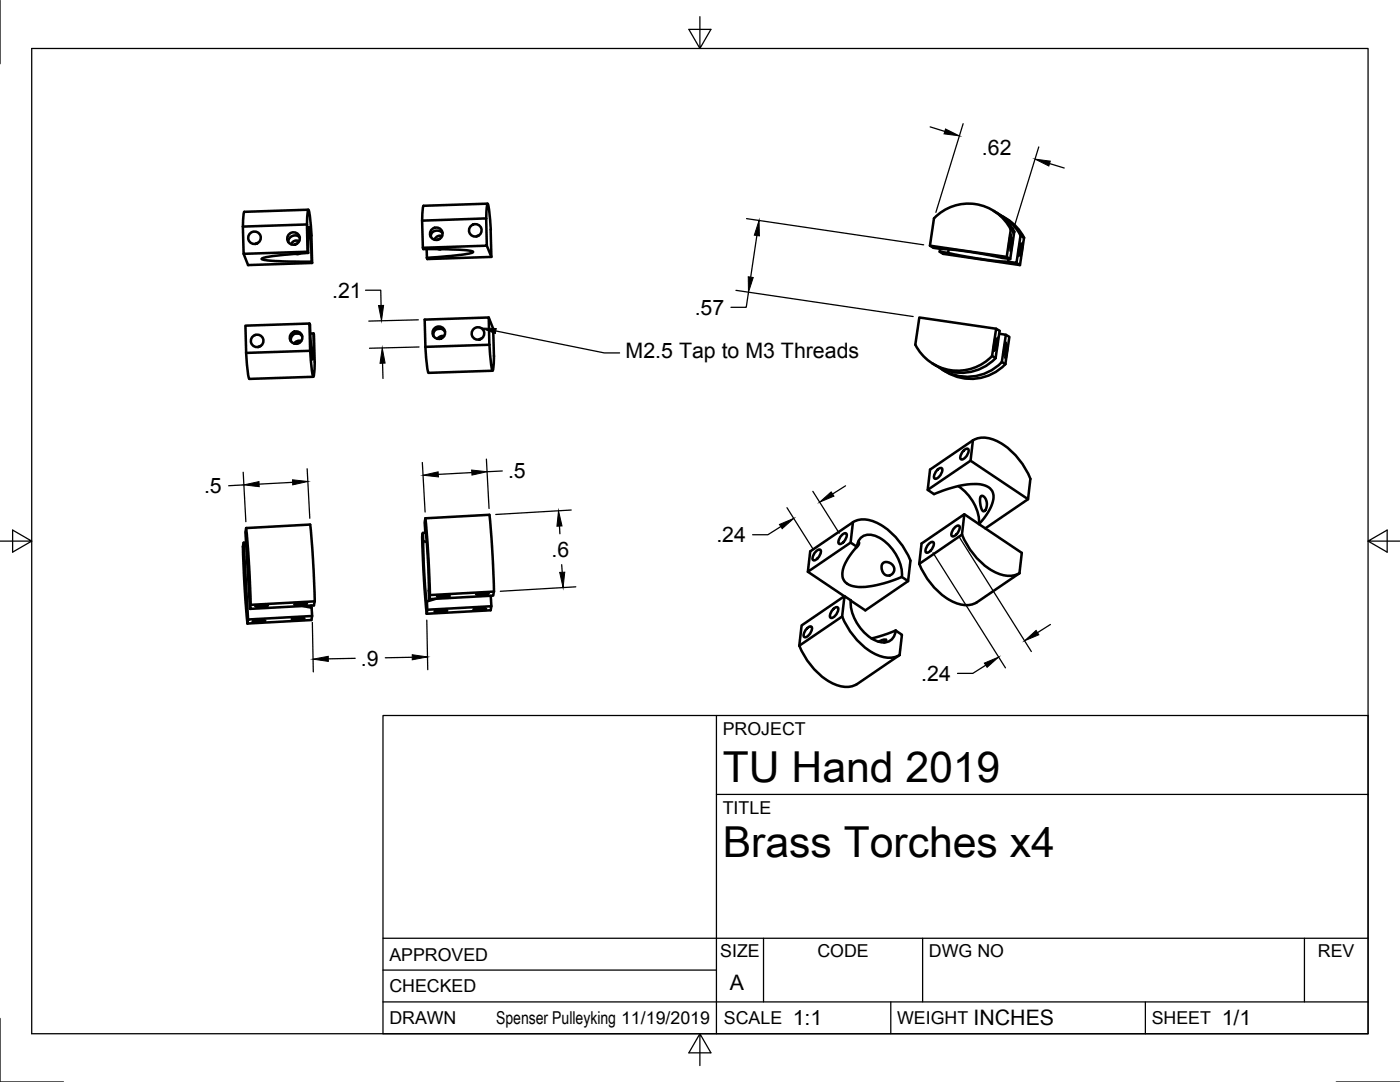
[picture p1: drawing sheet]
<svg xmlns="http://www.w3.org/2000/svg" width="279mm" height="216mm" viewBox="0 0 279 216" stroke-linecap="round" stroke-linejoin="round" font-family="sans-serif">
<!-- layer: Visible -->
<g fill="none" stroke="#000" stroke-width=".51">
<path d="M48.5 45.2l.1 5.5 12.8-.5M48.6 50.7l.9 2.2 12.8-.4M51.5 48.5l-.5 .2M59.3 48.6l-.5 .2M59.7 48.1l-.6-.1-.4 .1-.6 .6M59.8 47.4l-.7-.4-.9 .1-.5 .6-.2 .6M59.9 50.6l-.9 .1M61.3 44.8l-12.8 .4M61.5 50.5v-3.2l.1-2a26.5 26.5 0 0 1 .6 6.9M61.5 41.8l-12.7 .5-.2 .7-.1 2.2M61.5 41.9a18.2 18.2 0 0 1 .7 5.1l.1 5.5-.1-.3-7.2-.1-2.3-.2-.5-.2a7.6 7.6 0 0 1 3.7-.8l5.6-.4-.2-5.7zM85.1 49.7l.1 1.7"/>
<path d="M87.5 49.7h.5M87.8 47.6l-.5 .2M88.2 47.1l-.5-.1-.5 .2-.5 .6M88.3 46.5l-.7-.4h-.9l-.6 .4-.1 .8M95.5 47l-.5 .2M97 43.6l-12.8 .4 .3 5.7 7.2 .1 1.6 .2 1.1 .2a4 4 0 0 1-2.3 .6l-6.9 .7M97 43.6l.2 5.4-12.8 .4M97 43.6l.3-3a18.2 18.2 0 0 1 .6 5.2l.2 5.5-12.8 .4-.1-.2M97.2 49l.9 2.3M97.3 40.6l-12.8 .5-.2 .7v2.2M185.6 49l15.3 2.3M186.4 43.6l-.8 5.4a5.2 5.2 0 0 0 2.8 .7l5.9 .7 7.3 1.3 .8-5.5"/>
<path d="M186.4 43.6a9.5 9.5 0 0 1 15.3 2.2M187.5 50.2l.7 .5 15.4 2.2M187.6 49.7l-.1 .5 1.7 .3M189.2 50.5l5.6 1 4.2 .6 2.2 .1M189.4 49.8l-.2 .7M198.3 42.1l.7 .4M199 42.5l1.2 .9 1 1 1.2 1.8M199.6 42.9a9.5 9.5 0 0 1 4.1 4.1M200.2 43.3a9.6 9.6 0 0 1 4.2 4.1M201.3 51.6l-.1 .6M201.7 47l-.4 2.5zM201.7 45.8l-.8 5.5 .7 .4"/>
<path d="M201.7 45.8l.7 .4M202.1 47.6l-.4 2.5zM203.6 48.6l-.4 2.5zM204.1 48.4l-.4 2.5zM204.4 47.5l-.7-.5-.8 5.5-1.7-.3M204.4 47.5l-.8 5.4-.7-.4M49.1 70.4l.4 4.1 .3 1.1 12.7-.4M52 69l-.5 .2M59.1 66.5h.5M59.8 68.4l-.5 .2M60.1 68l-.8 .1-.6 .5M60.3 67.1l-.7-.6-.8 .1-.6 .6-.1 .9"/>
<path d="M61.8 64.6l-12.8 .4 .1 5.4 12.8-.4-.1-5.4 .1 1.4a22.9 22.9 0 0 0 .5 5.7l.2-2v-3.2M61.9 70a18.2 18.2 0 0 0 .6 5.2l.3-3M61.9 66.5h.7M62.6 66.5l.2 5.7M84.8 63.8l12.7-.4 .2 5.4-12.8 .4zM84.9 69.2l.4 4.1 .2 1.1 12.8-.4M88 65.6l-.8 .1M88.3 67.4l-.5 .2M88.6 67.1l-.8 .1-.5 .4M88.8 66.2l-.7-.6h-.9l-.6 .7-.1 .8M96.1 67.6l-.5 .2M97.5 63.4l.9 2.2 .2 5.4"/>
<path d="M97.7 68.8a18.2 18.2 0 0 0 .6 5.1l.3-2.9M186.1 72.5l.7 .5M198.6 67.5l-.3 2.5zM198.7 71.4a9.5 9.5 0 0 1-11.9 1.6M198.8 65.6l-15.3-2.2-.8 5.4a9.5 9.5 0 0 0 15.3 2.2M198.8 65.6l.7 .4-.8 5.5-.7-.5zM199.1 67.4l-.3 2.5zM199.4 66.6l1.3 .2-.8 5.4 .7 .5 .8-5.5-.7-.4M200 72.2a9.5 9.5 0 0 1-12.5 1.1M200.7 72.7a9.6 9.6 0 0 1-12.6 1M200.7 68.3l-.4 2.5zM201 69l-.3 2.5z"/>
<path d="M187.1 93.7l.3-.2 .5-.1a1.68 1.68 0 0 1-1.4 2.1 1.58 1.58 0 0 1 .6-1.8zM192.3 89.9l.4-.3h.5a1.68 1.68 0 0 1-1.4 2 1.58 1.58 0 0 1 .5-1.7zM193.7 91.9l11.5 7.7M194.2 87.9l-8.6 5.8-.5 4 1.3 .9a18.3 18.3 0 0 1 9.7-1.9 2.54 2.54 0 0 1 1.9 3.9l-1.2 2.2-1.4 1.8a9 9 0 0 0-4.2-7.6M194.2 87.9l-.5 4-8.6 5.8M194.2 87.9a5.7 5.7 0 0 1 6.1 .9 15.2 15.2 0 0 1 5.3 6.8l-.4 4-8.6 5.8M195.8 99h.3l.4 .2 .4 1v1.1l-.2 .4-.3 .3-.4-.3-.3-.8-.1-1.3zM48.6 108.3l.9 15.3M49.1 108.2l-.5 .1-.1 .8 .3 8.2 .6 7.1M49.1 105.4l.6 7 .3 8.3M49.1 105.4l-.1 .8 .9 15.3M61.9 104.7l-12.8 .7"/>
<path d="M61.9 104.7l.6 7 .3 8.3M84.2 107.1l.2-.8 .1 1.7 .7 .1M84.2 107.1l.4 8.3 .6 7M84.5 108l.2 6.9 .5 5.1M84.9 105.9l.5 5.1 .2 6.9M84.9 105.9h.1M84.9 103.4l.6 7.1 .3 8.2M84.9 103.4l-.1 .8 .1 1.7M85 106.3h-.6M85.6 117.9l.1 1.6 .1-.8 12.8-.7M86.9 119.5l-1.7 .5M87.3 119l1.1-.2 1.3 .1a4.5 4.5 0 0 1-2.5 .2z"/>
<path d="M95.1 118.5l1.1-.2 1.3 .1a4.5 4.5 0 0 1-2.5 .2zM97.7 102.7l-12.8 .7M97.7 102.7l.5 7.1 .4 8.2M97.9 118.9l.2 2.1M98.6 118l-.2 .9-12.7 .6M161.2 114.1l7.3 4.9M162.9 110l.3-.2 .5-.1a1.68 1.68 0 0 1-1.4 2.1 1.58 1.58 0 0 1 .6-1.8zM168 106.8l.4-.3 .5-.1a1.68 1.68 0 0 1-1.5 2.1 1.58 1.58 0 0 1 .6-1.7zM168.5 119l-8.5 5.8-.5 4M169.8 108.3l-8.6 5.8 .5-4.1 8.5-5.8-.4 4.1 1.2 .8a9.7 9.7 0 0 0-2.9 5.4 2.57 2.57 0 0 0 2.7 2.6 19.9 19.9 0 0 0 9.2-2M170.2 104.2a5.7 5.7 0 0 1 6.1 .9 15.2 15.2 0 0 1 5.4 6.8M171 109.1a2.45 2.45 0 0 1 3.4-2.3 8.9 8.9 0 0 1 5.6 8.3"/>
<path d="M171.3 108.1l.1 .1v.5l-.6 .6M176.1 112.5l.3-.3 .6-.1 .4 .1 .6 .4 .5 .9-.3 .9-.8 .5-.8-.3-.4-.4-.2-.7-.1-.6zM181.2 116l-8.5 5.8-2.9-2M181.7 111.9l-.5 4.1-1.2-.9M185.4 108.5l.3-.3h.5a1.68 1.68 0 0 1-1.4 2 1.58 1.58 0 0 1 .6-1.7zM190.6 105.2l.3-.2 .5-.1a1.68 1.68 0 0 1-1.4 2.1 1.58 1.58 0 0 1 .6-1.8zM192 106.7l.4-4.1-8.5 5.9-.4 4M192 106.7l-8.5 5.8M192 106.7a13.8 13.8 0 0 0 7.9 8 4.4 4.4 0 0 0 3.6-.3M192.4 102.6l11.5 7.7-.4 4.1-8.6 5.8a5.7 5.7 0 0 1-6.1-.9 15.2 15.2 0 0 1-5.3-6.8M50 120.7l12.8-.7-.1 .8-12.8 .7zM50.5 124l1.1-.2 1.3 .1a4.5 4.5 0 0 1-2.5 .1z"/>
<path d="M51 120.9l1.1-.2 1.4 .1a4.5 4.5 0 0 1-2.5 .2zM58.3 123.5l1.1-.2 1.3 .1a4.5 4.5 0 0 1-2.5 .1zM58.8 120.5l1.1-.1h1.4a4.5 4.5 0 0 1-2.6 .2zM60.4 120.9l1.8 .4M62.1 120.8l.1 .4M62.2 121.3l.1 1.6-.2 .8-12.7 .7 .1-.8 12.8-.7M85.2 120l.1 1.7-.1 .8 12.7-.7 .2-.8-12.8 .7M86.8 121.9l1.1-.2 1.3 .1a4.5 4.5 0 0 1-2.5 .2zM94.6 121.6l1.1-.2 1.3 .1a4.5 4.5 0 0 1-2.5 .1zM159.5 128.8a13.8 13.8 0 0 0 7.9 8 4.4 4.4 0 0 0 3.6-.3M161.1 125.4l.3-.3 .5-.1a1.68 1.68 0 0 1-1.4 2.1 1.58 1.58 0 0 1 .6-1.7zM166.3 121.5l.4-.3h.5a1.68 1.68 0 0 1-1.4 2.1 1.58 1.58 0 0 1 .5-1.8z"/>
<path d="M168.1 123a13.8 13.8 0 0 0 7.9 8 4.4 4.4 0 0 0 3.5-.3M175.3 128.1l.7-.4h.8v.2l-.4 .3M178.8 125.8l1.2 .9-.5 4M178.8 125.8l-2.5 .9-2.4 .7M178.8 125.8a2.45 2.45 0 0 1-3.4 2.2 8.9 8.9 0 0 1-5.6-8.2l-1.3-.8-.4 4-8.6 5.8M179.5 130.7l-8.5 5.8"/>
<circle cx="50.8" cy="47.4" r="1.25"/>
<circle cx="58.6" cy="47.6" r="1.25"/>
<circle cx="87.1" cy="46.7" r="1.25"/>
<circle cx="94.9" cy="46" r="1.25"/>
<circle cx="51.3" cy="68" r="1.25"/>
<circle cx="59.1" cy="67.4" r="1.25"/>
<circle cx="87.6" cy="66.4" r="1.25"/>
<circle cx="95.4" cy="66.5" r="1.25"/>
</g>
<!-- layer: Border -->
<path d="M0 0v12.7M6.3 9.7h266.7v196.6h-266.7zM139.7 3.3v6.4l2.2-3.8h-4.4l2.2 3.8M0 108h6.3l-3.8-2.2v4.4l3.8-2.2M273 108l3.8 2.2v-4.4l-3.8 2.2h6.4M0 203.2v12.7h12.7M139.7 206.3l-2.2 3.8h4.4l-2.2-3.8v6.3M266.7 215.9h12.7" fill="none" stroke="#000" stroke-width=".25"/>
<!-- layer: Titleblock -->
<path d="M76.4 142.8h196.6v63.5h-196.6zM143 158.5h130M143 142.8v63.5M76.4 199.9h196.6M76.4 193.6h66.6M76.4 187.2h196.6M152.4 187.2v12.7M177.8 199.9v6.4M184.1 187.2v12.7M228.6 199.9v6.4M260.3 187.2v12.7" fill="none" stroke="#000" stroke-width=".25"/>
<!-- layer: Dimensions -->
<g fill="none" stroke="#000" stroke-width=".25">
<path d="M185.6 25.3l3 .9M192.2 24.7l-5.4 17.7M207.3 29.3l-5.4 17.7M209.5 32.6l2.9 .9M72.9 57.9h3.1l.1 3.1M146.9 57.9l35.3 5.3M149 43.6l35.3 5.3M149.4 58.3l-.5 3h-3M151 47l-1.2 8.3M76.3 72.5l.1 3M83.5 63.8l-9.9 .3M83.6 69.2l-9.9 .3"/>
<path d="M48.5 94.2l.6 9.9M48.7 96.8l-3.1 .1M58.4 96.2l-6.7 .4M61.3 93.5l.5 9.9M84.3 92.3l.5 9.9M94.1 94.3l-6.6 .4M97.1 91.6l.5 9.9M100.2 94l-3 .1M162.2 98l5.3 8.4M168.7 96.9l-2.5 1.7M111.7 105v1.5M112.1 112.7l.1 1.5"/>
<path d="M114 101.8l-15.1 .9M114.9 117.1l-15.1 .9M155.8 105.1l-2.6 1.6h-3M157.1 101.3l5.2 8.4M186.2 110.3l14.5 23M191.4 107l14.4 23M62.3 124.2l.2 9.9M70.9 131.4l-5.4 .1M82.3 131.1l-5.4 .2M85.2 123.7l.2 9.9M196.7 132.7l-2.6 1.7h-3M209.6 124.6l-2.5 1.6"/>
</g>
<g fill="#000" stroke="#000" stroke-width=".2">
<path d="M188.7 25.7l2.8 1.4-3.1-.4zM206.6 31.8l3 .4-.3 .9zM149.3 55.2l1 .2-.9 2.9zM151.5 44l.1 3.1-1.1-.2zM75.5 61l1.1-.1-.5 3.1zM76.3 69.4l.6 3.1h-1.1zM48.7 96.8l3-.7v1zM58.4 95.7l3 .4-3 .7zM84.4 94.8l3-.7 .1 1.1zM94.1 93.8l3.1 .3-3 .7zM163.6 100.2l2.3-2.1 .5 .9zM111.5 101.9l.7 3-1.1 .1z"/>
<path d="M111.7 114.2h1l-.3 3zM155.6 104.6l2.8-1.2-2.3 2.1zM62.5 131.5l3-.5v1zM82.3 130.6l3 .5-3 .6zM196.4 132.3l2.9-1.2-2.3 2.1zM204.5 127.9l2.3-2.1 .5 .9z"/>
</g>
<!-- layer: Annotations -->
<path d="M96 65.4l3 .2-.2 .9z" fill="#000" stroke="#000" stroke-width=".2"/>
<path d="M99 66l21.6 4.4h3.1" fill="none" stroke="#000" stroke-width=".25"/>
<g font-size="8.5">
<text x="144.3" y="156">TU Hand 2019</text>
<text x="144.3" y="171">Brass Torches x4</text>
</g>
<g font-size="4.3">
<text x="196" y="30.9">.62</text>
<text x="66.3" y="59.4">.21</text>
<text x="138.6" y="62.8">.57</text>
<text x="124.9" y="71.5">M2.5 Tap to M3 Threads</text>
<text x="101.4" y="95.5">.5</text>
<text x="40.7" y="98.4">.5</text>
<text x="110" y="111.1">.6</text>
<text x="143" y="108.2">.24</text>
<text x="72" y="132.8">.9</text>
<text x="183.9" y="135.9">.24</text>
<text x="145.7" y="197.5">A</text>
<text x="158.2" y="204.6">1:1</text>
<text x="194.3" y="204.6">INCHES</text>
<text x="243.8" y="204.6">1/1</text>
</g>
<g font-size="3.5">
<text x="144.3" y="146.6">PROJECT</text>
<text x="144.3" y="162.3">TITLE</text>
<text x="77.7" y="191.7">APPROVED</text>
<text x="143.7" y="191">SIZE</text>
<text x="163.1" y="191">CODE</text>
<text x="185.4" y="191">DWG NO</text>
<text x="263" y="191">REV</text>
<text x="77.7" y="198">CHECKED</text>
<text x="77.7" y="204.4">DRAWN</text>
<text x="99" y="204.4">Spenser Pulleyking 11/19/2019</text>
<text x="144.5" y="204.4">SCALE</text>
<text x="179" y="204.4">WEIGHT</text>
<text x="229.8" y="204.4">SHEET</text>
</g>
</svg>
